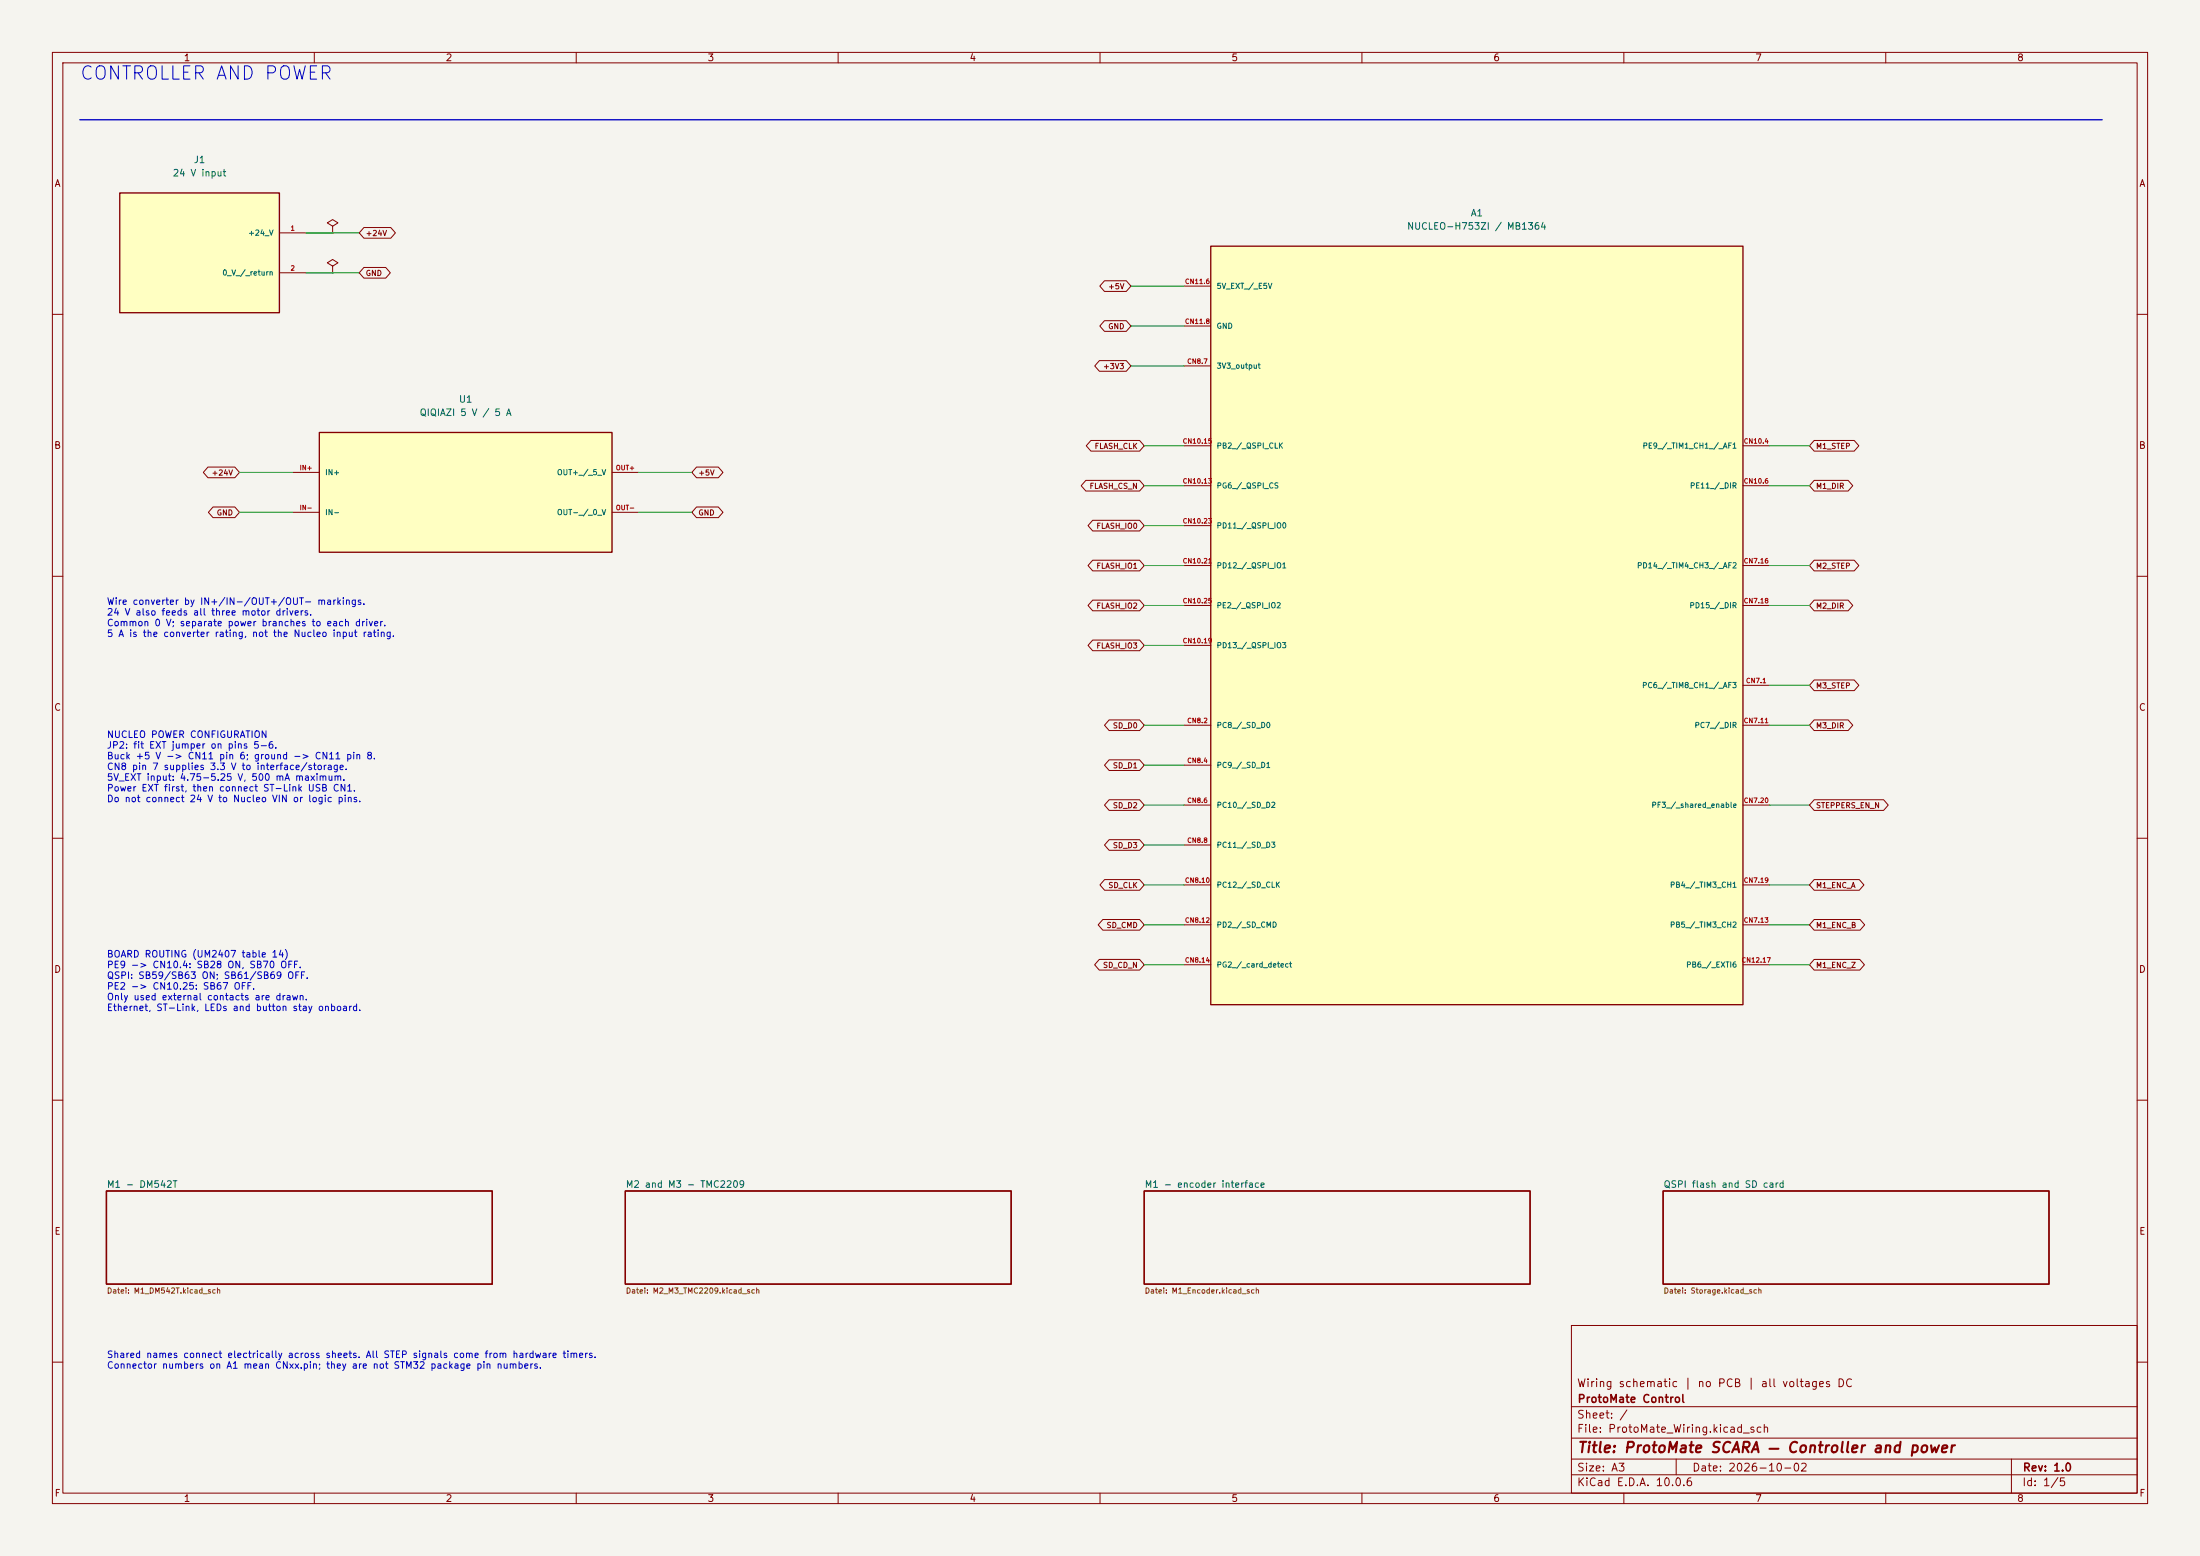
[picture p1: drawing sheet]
(kicad_sch (version 20250114) (generator "eeschema") (paper "A3") (title_block (title "ProtoMate SCARA — Controller and power") (date "2026-10-02") (rev "1.0") (company "ProtoMate Control") (comment 1 "Wiring schematic | no PCB | all voltages DC"))
(lib_symbols
(symbol "ProtoMate:Buck_5V" (pin_names (offset 1.016)) (exclude_from_sim no) (in_bom yes) (on_board no) (property "Reference" "U" (at 0 17.78 0) (effects (font (size 1.27 1.27))))(property "Value" "QIQIAZI 24/12 V -> 5 V / 5 A" (at 0 15.24 0) (effects (font (size 1.27 1.27))))(property "Footprint" "" (at 0 0 0) (effects (font (size 1.27 1.27)) (hide yes)))(property "Datasheet" "" (at 0 0 0) (effects (font (size 1.27 1.27)) (hide yes)))(property "Description" "Purchased buck module; use marked terminals, not assumed wire colours." (at 0 0 0) (effects (font (size 1.27 1.27)) (hide yes)))(symbol "Buck_5V_0_1" (rectangle (start -27.94 11.43) (end 27.94 -11.43) (stroke (width 0.254) (type default)) (fill (type background))))(symbol "Buck_5V_1_1" (pin power_in line (at -33.02 3.81 0) (length 5.08) (name "IN+" (effects (font (size 1.016 1.016)))) (number "IN+" (effects (font (size 0.889 0.889)))))(pin passive line (at -33.02 -3.81 0) (length 5.08) (name "IN-" (effects (font (size 1.016 1.016)))) (number "IN-" (effects (font (size 0.889 0.889)))))(pin power_out line (at 33.02 3.81 180) (length 5.08) (name "OUT+ / 5 V" (effects (font (size 1.016 1.016)))) (number "OUT+" (effects (font (size 0.889 0.889)))))(pin passive line (at 33.02 -3.81 180) (length 5.08) (name "OUT- / 0 V" (effects (font (size 1.016 1.016)))) (number "OUT-" (effects (font (size 0.889 0.889)))))))
(symbol "ProtoMate:DC_Input" (pin_names (offset 1.016)) (exclude_from_sim no) (in_bom yes) (on_board no) (property "Reference" "U" (at 0 17.78 0) (effects (font (size 1.27 1.27))))(property "Value" "24 V DC input" (at 0 15.24 0) (effects (font (size 1.27 1.27))))(property "Footprint" "" (at 0 0 0) (effects (font (size 1.27 1.27)) (hide yes)))(property "Datasheet" "" (at 0 0 0) (effects (font (size 1.27 1.27)) (hide yes)))(property "Description" "24 V DC input" (at 0 0 0) (effects (font (size 1.27 1.27)) (hide yes)))(symbol "DC_Input_0_1" (rectangle (start -15.24 11.43) (end 15.24 -11.43) (stroke (width 0.254) (type default)) (fill (type background))))(symbol "DC_Input_1_1" (pin passive line (at 20.32 3.81 180) (length 5.08) (name "+24 V" (effects (font (size 1.016 1.016)))) (number "1" (effects (font (size 0.889 0.889)))))(pin passive line (at 20.32 -3.81 180) (length 5.08) (name "0 V / return" (effects (font (size 1.016 1.016)))) (number "2" (effects (font (size 0.889 0.889)))))))
(symbol "ProtoMate:Nucleo_H753ZI" (pin_names (offset 1.016)) (exclude_from_sim no) (in_bom yes) (on_board no) (property "Reference" "U" (at 0 78.74 0) (effects (font (size 1.27 1.27))))(property "Value" "NUCLEO-H753ZI / MB1364" (at 0 76.2 0) (effects (font (size 1.27 1.27))))(property "Footprint" "" (at 0 0 0) (effects (font (size 1.27 1.27)) (hide yes)))(property "Datasheet" "https://www.st.com/resource/en/user_manual/um2407-stm32h7-nucleo144-boards-mb1364-stmicroelectronics.pdf" (at 0 0 0) (effects (font (size 1.27 1.27)) (hide yes)))(property "Description" "Only used external contacts shown. Pin numbers are board connector.contact. JP2 = EXT, pins 5-6." (at 0 0 0) (effects (font (size 1.27 1.27)) (hide yes)))(symbol "Nucleo_H753ZI_0_1" (rectangle (start -50.8 72.39) (end 50.8 -72.39) (stroke (width 0.254) (type default)) (fill (type background))))(symbol "Nucleo_H753ZI_1_1" (pin power_in line (at -55.88 64.77 0) (length 5.08) (name "5V_EXT / E5V" (effects (font (size 1.016 1.016)))) (number "CN11.6" (effects (font (size 0.889 0.889)))))(pin passive line (at -55.88 57.15 0) (length 5.08) (name "GND" (effects (font (size 1.016 1.016)))) (number "CN11.8" (effects (font (size 0.889 0.889)))))(pin power_out line (at -55.88 49.53 0) (length 5.08) (name "3V3 output" (effects (font (size 1.016 1.016)))) (number "CN8.7" (effects (font (size 0.889 0.889)))))(pin output line (at -55.88 34.29 0) (length 5.08) (name "PB2 / QSPI CLK" (effects (font (size 1.016 1.016)))) (number "CN10.15" (effects (font (size 0.889 0.889)))))(pin output line (at -55.88 26.67 0) (length 5.08) (name "PG6 / QSPI CS" (effects (font (size 1.016 1.016)))) (number "CN10.13" (effects (font (size 0.889 0.889)))))(pin bidirectional line (at -55.88 19.05 0) (length 5.08) (name "PD11 / QSPI IO0" (effects (font (size 1.016 1.016)))) (number "CN10.23" (effects (font (size 0.889 0.889)))))(pin bidirectional line (at -55.88 11.43 0) (length 5.08) (name "PD12 / QSPI IO1" (effects (font (size 1.016 1.016)))) (number "CN10.21" (effects (font (size 0.889 0.889)))))(pin bidirectional line (at -55.88 3.81 0) (length 5.08) (name "PE2 / QSPI IO2" (effects (font (size 1.016 1.016)))) (number "CN10.25" (effects (font (size 0.889 0.889)))))(pin bidirectional line (at -55.88 -3.81 0) (length 5.08) (name "PD13 / QSPI IO3" (effects (font (size 1.016 1.016)))) (number "CN10.19" (effects (font (size 0.889 0.889)))))(pin bidirectional line (at -55.88 -19.05 0) (length 5.08) (name "PC8 / SD D0" (effects (font (size 1.016 1.016)))) (number "CN8.2" (effects (font (size 0.889 0.889)))))(pin bidirectional line (at -55.88 -26.67 0) (length 5.08) (name "PC9 / SD D1" (effects (font (size 1.016 1.016)))) (number "CN8.4" (effects (font (size 0.889 0.889)))))(pin bidirectional line (at -55.88 -34.29 0) (length 5.08) (name "PC10 / SD D2" (effects (font (size 1.016 1.016)))) (number "CN8.6" (effects (font (size 0.889 0.889)))))(pin bidirectional line (at -55.88 -41.91 0) (length 5.08) (name "PC11 / SD D3" (effects (font (size 1.016 1.016)))) (number "CN8.8" (effects (font (size 0.889 0.889)))))(pin output line (at -55.88 -49.53 0) (length 5.08) (name "PC12 / SD CLK" (effects (font (size 1.016 1.016)))) (number "CN8.10" (effects (font (size 0.889 0.889)))))(pin bidirectional line (at -55.88 -57.15 0) (length 5.08) (name "PD2 / SD CMD" (effects (font (size 1.016 1.016)))) (number "CN8.12" (effects (font (size 0.889 0.889)))))(pin input line (at -55.88 -64.77 0) (length 5.08) (name "PG2 / card detect" (effects (font (size 1.016 1.016)))) (number "CN8.14" (effects (font (size 0.889 0.889)))))(pin output line (at 55.88 34.29 180) (length 5.08) (name "PE9 / TIM1_CH1 / AF1" (effects (font (size 1.016 1.016)))) (number "CN10.4" (effects (font (size 0.889 0.889)))))(pin output line (at 55.88 26.67 180) (length 5.08) (name "PE11 / DIR" (effects (font (size 1.016 1.016)))) (number "CN10.6" (effects (font (size 0.889 0.889)))))(pin output line (at 55.88 11.43 180) (length 5.08) (name "PD14 / TIM4_CH3 / AF2" (effects (font (size 1.016 1.016)))) (number "CN7.16" (effects (font (size 0.889 0.889)))))(pin output line (at 55.88 3.81 180) (length 5.08) (name "PD15 / DIR" (effects (font (size 1.016 1.016)))) (number "CN7.18" (effects (font (size 0.889 0.889)))))(pin output line (at 55.88 -11.43 180) (length 5.08) (name "PC6 / TIM8_CH1 / AF3" (effects (font (size 1.016 1.016)))) (number "CN7.1" (effects (font (size 0.889 0.889)))))(pin output line (at 55.88 -19.05 180) (length 5.08) (name "PC7 / DIR" (effects (font (size 1.016 1.016)))) (number "CN7.11" (effects (font (size 0.889 0.889)))))(pin output line (at 55.88 -34.29 180) (length 5.08) (name "PF3 / shared enable" (effects (font (size 1.016 1.016)))) (number "CN7.20" (effects (font (size 0.889 0.889)))))(pin input line (at 55.88 -49.53 180) (length 5.08) (name "PB4 / TIM3_CH1" (effects (font (size 1.016 1.016)))) (number "CN7.19" (effects (font (size 0.889 0.889)))))(pin input line (at 55.88 -57.15 180) (length 5.08) (name "PB5 / TIM3_CH2" (effects (font (size 1.016 1.016)))) (number "CN7.13" (effects (font (size 0.889 0.889)))))(pin input line (at 55.88 -64.77 180) (length 5.08) (name "PB6 / EXTI6" (effects (font (size 1.016 1.016)))) (number "CN12.17" (effects (font (size 0.889 0.889)))))))
(symbol "ProtoMate:PWR_FLAG"
  (power global)
  (pin_numbers (hide yes))
  (pin_names
   (offset 0) (hide yes))
  (exclude_from_sim no)
  (in_bom yes)
  (on_board yes)
  (in_pos_files yes)
  (duplicate_pin_numbers_are_jumpers no)
  (property "Reference" "#FLG" (at 0 1.905 0) (show_name no) (do_not_autoplace no) (hide yes) (effects (font (size 1.27 1.27))))
  (property "Value" "PWR_FLAG" (at 0 3.81 0) (show_name no) (do_not_autoplace no) (effects (font (size 1.27 1.27))))
  (property "Footprint" "" (at 0 0 0) (show_name no) (do_not_autoplace no) (hide yes) (effects (font (size 1.27 1.27))))
  (property "Datasheet" "" (at 0 0 0) (show_name no) (do_not_autoplace no) (hide yes) (effects (font (size 1.27 1.27))))
  (property "Description" "Special symbol for telling ERC where power comes from" (at 0 0 0) (show_name no) (do_not_autoplace no) (hide yes) (effects (font (size 1.27 1.27))))
  (symbol "PWR_FLAG_0_0"
   (pin power_out line (at 0 0 90) (length 0) (name "" (effects (font (size 1.27 1.27)))) (number "1" (effects (font (size 1.27 1.27))))))
  (symbol "PWR_FLAG_0_1"
   (polyline (pts (xy 0 0) (xy 0 1.27) (xy -1.016 1.905) (xy 0 2.54) (xy 1.016 1.905) (xy 0 1.27)) (stroke (width 0) (type default)) (fill (type none))))
  (embedded_fonts no)))
(text "CONTROLLER AND POWER" (at 15.24 12.7 0) (effects (font (size 2.54 2.54)) (justify left top)))
(polyline (pts (xy 15.24 22.86) (xy 401.32 22.86)) (stroke (width 0.254) (type default)) (fill (type none)))
(symbol (lib_id "ProtoMate:DC_Input") (at 38.1 48.26 0) (unit 1) (in_bom yes) (on_board no) (dnp no) (property "Reference" "J1" (at 38.1 30.48 0) (effects (font (size 1.27 1.27))))(property "Value" "24 V input" (at 38.1 33.02 0) (effects (font (size 1.27 1.27))))(property "Footprint" "" (at 38.1 48.26 0) (effects (font (size 1.27 1.27)) (hide yes))))
(wire (pts (xy 58.42 44.45) (xy 68.58 44.45)) (stroke (width 0) (type default)))
(global_label "+24V" (shape bidirectional) (at 68.58 44.45 180) (effects (font (size 1.016 1.016)) (justify left)) (property "Intersheetrefs" "${INTERSHEET_REFS}" (at 68.58 44.45 0) (effects (font (size 1.27 1.27)) (hide yes))))
(wire (pts (xy 58.42 52.07) (xy 68.58 52.07)) (stroke (width 0) (type default)))
(global_label "GND" (shape bidirectional) (at 68.58 52.07 180) (effects (font (size 1.016 1.016)) (justify left)) (property "Intersheetrefs" "${INTERSHEET_REFS}" (at 68.58 52.07 0) (effects (font (size 1.27 1.27)) (hide yes))))
(symbol (lib_id "ProtoMate:PWR_FLAG") (at 63.5 44.45 0) (unit 1) (in_bom no) (on_board no) (dnp no) (property "Reference" "#FLG01" (at 63.5 44.45 0) (effects (font (size 1.27 1.27)) (hide yes)))(property "Value" "PWR_FLAG" (at 63.5 40.64 0) (effects (font (size 1.27 1.27)) (hide yes)))(property "Footprint" "" (at 63.5 44.45 0) (effects (font (size 1.27 1.27)) (hide yes))))
(wire (pts (xy 58.42 44.45) (xy 63.5 44.45)) (stroke (width 0) (type default)))
(symbol (lib_id "ProtoMate:PWR_FLAG") (at 63.5 52.07 0) (unit 1) (in_bom no) (on_board no) (dnp no) (property "Reference" "#FLG02" (at 63.5 52.07 0) (effects (font (size 1.27 1.27)) (hide yes)))(property "Value" "PWR_FLAG" (at 63.5 48.26 0) (effects (font (size 1.27 1.27)) (hide yes)))(property "Footprint" "" (at 63.5 52.07 0) (effects (font (size 1.27 1.27)) (hide yes))))
(wire (pts (xy 58.42 52.07) (xy 63.5 52.07)) (stroke (width 0) (type default)))
(symbol (lib_id "ProtoMate:Buck_5V") (at 88.9 93.98 0) (unit 1) (in_bom yes) (on_board no) (dnp no) (property "Reference" "U1" (at 88.9 76.2 0) (effects (font (size 1.27 1.27))))(property "Value" "QIQIAZI 5 V / 5 A" (at 88.9 78.74 0) (effects (font (size 1.27 1.27))))(property "Footprint" "" (at 88.9 93.98 0) (effects (font (size 1.27 1.27)) (hide yes))))
(wire (pts (xy 55.88 90.17) (xy 45.72 90.17)) (stroke (width 0) (type default)))
(global_label "+24V" (shape bidirectional) (at 45.72 90.17 0) (effects (font (size 1.016 1.016)) (justify right)) (property "Intersheetrefs" "${INTERSHEET_REFS}" (at 45.72 90.17 0) (effects (font (size 1.27 1.27)) (hide yes))))
(wire (pts (xy 55.88 97.79) (xy 45.72 97.79)) (stroke (width 0) (type default)))
(global_label "GND" (shape bidirectional) (at 45.72 97.79 0) (effects (font (size 1.016 1.016)) (justify right)) (property "Intersheetrefs" "${INTERSHEET_REFS}" (at 45.72 97.79 0) (effects (font (size 1.27 1.27)) (hide yes))))
(wire (pts (xy 121.92 90.17) (xy 132.08 90.17)) (stroke (width 0) (type default)))
(global_label "+5V" (shape bidirectional) (at 132.08 90.17 180) (effects (font (size 1.016 1.016)) (justify left)) (property "Intersheetrefs" "${INTERSHEET_REFS}" (at 132.08 90.17 0) (effects (font (size 1.27 1.27)) (hide yes))))
(wire (pts (xy 121.92 97.79) (xy 132.08 97.79)) (stroke (width 0) (type default)))
(global_label "GND" (shape bidirectional) (at 132.08 97.79 180) (effects (font (size 1.016 1.016)) (justify left)) (property "Intersheetrefs" "${INTERSHEET_REFS}" (at 132.08 97.79 0) (effects (font (size 1.27 1.27)) (hide yes))))
(text "Wire converter by IN+/IN-/OUT+/OUT- markings.\n24 V also feeds all three motor drivers.\nCommon 0 V; separate power branches to each driver.\n5 A is the converter rating, not the Nucleo input rating." (at 20.32 114.3 0) (effects (font (size 1.27 1.27)) (justify left top)))
(symbol (lib_id "ProtoMate:Nucleo_H753ZI") (at 281.94 119.38 0) (unit 1) (in_bom yes) (on_board no) (dnp no) (property "Reference" "A1" (at 281.94 40.64 0) (effects (font (size 1.27 1.27))))(property "Value" "NUCLEO-H753ZI / MB1364" (at 281.94 43.18 0) (effects (font (size 1.27 1.27))))(property "Footprint" "" (at 281.94 119.38 0) (effects (font (size 1.27 1.27)) (hide yes))))
(wire (pts (xy 226.06 54.61) (xy 215.9 54.61)) (stroke (width 0) (type default)))
(global_label "+5V" (shape bidirectional) (at 215.9 54.61 0) (effects (font (size 1.016 1.016)) (justify right)) (property "Intersheetrefs" "${INTERSHEET_REFS}" (at 215.9 54.61 0) (effects (font (size 1.27 1.27)) (hide yes))))
(wire (pts (xy 226.06 62.23) (xy 215.9 62.23)) (stroke (width 0) (type default)))
(global_label "GND" (shape bidirectional) (at 215.9 62.23 0) (effects (font (size 1.016 1.016)) (justify right)) (property "Intersheetrefs" "${INTERSHEET_REFS}" (at 215.9 62.23 0) (effects (font (size 1.27 1.27)) (hide yes))))
(wire (pts (xy 226.06 69.85) (xy 215.9 69.85)) (stroke (width 0) (type default)))
(global_label "+3V3" (shape bidirectional) (at 215.9 69.85 0) (effects (font (size 1.016 1.016)) (justify right)) (property "Intersheetrefs" "${INTERSHEET_REFS}" (at 215.9 69.85 0) (effects (font (size 1.27 1.27)) (hide yes))))
(wire (pts (xy 226.06 85.09) (xy 218.44 85.09)) (stroke (width 0) (type default)))
(global_label "FLASH_CLK" (shape bidirectional) (at 218.44 85.09 0) (effects (font (size 1.016 1.016)) (justify right)) (property "Intersheetrefs" "${INTERSHEET_REFS}" (at 218.44 85.09 0) (effects (font (size 1.27 1.27)) (hide yes))))
(wire (pts (xy 226.06 92.71) (xy 218.44 92.71)) (stroke (width 0) (type default)))
(global_label "FLASH_CS_N" (shape bidirectional) (at 218.44 92.71 0) (effects (font (size 1.016 1.016)) (justify right)) (property "Intersheetrefs" "${INTERSHEET_REFS}" (at 218.44 92.71 0) (effects (font (size 1.27 1.27)) (hide yes))))
(wire (pts (xy 226.06 100.33) (xy 218.44 100.33)) (stroke (width 0) (type default)))
(global_label "FLASH_IO0" (shape bidirectional) (at 218.44 100.33 0) (effects (font (size 1.016 1.016)) (justify right)) (property "Intersheetrefs" "${INTERSHEET_REFS}" (at 218.44 100.33 0) (effects (font (size 1.27 1.27)) (hide yes))))
(wire (pts (xy 226.06 107.95) (xy 218.44 107.95)) (stroke (width 0) (type default)))
(global_label "FLASH_IO1" (shape bidirectional) (at 218.44 107.95 0) (effects (font (size 1.016 1.016)) (justify right)) (property "Intersheetrefs" "${INTERSHEET_REFS}" (at 218.44 107.95 0) (effects (font (size 1.27 1.27)) (hide yes))))
(wire (pts (xy 226.06 115.57) (xy 218.44 115.57)) (stroke (width 0) (type default)))
(global_label "FLASH_IO2" (shape bidirectional) (at 218.44 115.57 0) (effects (font (size 1.016 1.016)) (justify right)) (property "Intersheetrefs" "${INTERSHEET_REFS}" (at 218.44 115.57 0) (effects (font (size 1.27 1.27)) (hide yes))))
(wire (pts (xy 226.06 123.19) (xy 218.44 123.19)) (stroke (width 0) (type default)))
(global_label "FLASH_IO3" (shape bidirectional) (at 218.44 123.19 0) (effects (font (size 1.016 1.016)) (justify right)) (property "Intersheetrefs" "${INTERSHEET_REFS}" (at 218.44 123.19 0) (effects (font (size 1.27 1.27)) (hide yes))))
(wire (pts (xy 226.06 138.43) (xy 218.44 138.43)) (stroke (width 0) (type default)))
(global_label "SD_D0" (shape bidirectional) (at 218.44 138.43 0) (effects (font (size 1.016 1.016)) (justify right)) (property "Intersheetrefs" "${INTERSHEET_REFS}" (at 218.44 138.43 0) (effects (font (size 1.27 1.27)) (hide yes))))
(wire (pts (xy 226.06 146.05) (xy 218.44 146.05)) (stroke (width 0) (type default)))
(global_label "SD_D1" (shape bidirectional) (at 218.44 146.05 0) (effects (font (size 1.016 1.016)) (justify right)) (property "Intersheetrefs" "${INTERSHEET_REFS}" (at 218.44 146.05 0) (effects (font (size 1.27 1.27)) (hide yes))))
(wire (pts (xy 226.06 153.67) (xy 218.44 153.67)) (stroke (width 0) (type default)))
(global_label "SD_D2" (shape bidirectional) (at 218.44 153.67 0) (effects (font (size 1.016 1.016)) (justify right)) (property "Intersheetrefs" "${INTERSHEET_REFS}" (at 218.44 153.67 0) (effects (font (size 1.27 1.27)) (hide yes))))
(wire (pts (xy 226.06 161.29) (xy 218.44 161.29)) (stroke (width 0) (type default)))
(global_label "SD_D3" (shape bidirectional) (at 218.44 161.29 0) (effects (font (size 1.016 1.016)) (justify right)) (property "Intersheetrefs" "${INTERSHEET_REFS}" (at 218.44 161.29 0) (effects (font (size 1.27 1.27)) (hide yes))))
(wire (pts (xy 226.06 168.91) (xy 218.44 168.91)) (stroke (width 0) (type default)))
(global_label "SD_CLK" (shape bidirectional) (at 218.44 168.91 0) (effects (font (size 1.016 1.016)) (justify right)) (property "Intersheetrefs" "${INTERSHEET_REFS}" (at 218.44 168.91 0) (effects (font (size 1.27 1.27)) (hide yes))))
(wire (pts (xy 226.06 176.53) (xy 218.44 176.53)) (stroke (width 0) (type default)))
(global_label "SD_CMD" (shape bidirectional) (at 218.44 176.53 0) (effects (font (size 1.016 1.016)) (justify right)) (property "Intersheetrefs" "${INTERSHEET_REFS}" (at 218.44 176.53 0) (effects (font (size 1.27 1.27)) (hide yes))))
(wire (pts (xy 226.06 184.15) (xy 218.44 184.15)) (stroke (width 0) (type default)))
(global_label "SD_CD_N" (shape bidirectional) (at 218.44 184.15 0) (effects (font (size 1.016 1.016)) (justify right)) (property "Intersheetrefs" "${INTERSHEET_REFS}" (at 218.44 184.15 0) (effects (font (size 1.27 1.27)) (hide yes))))
(wire (pts (xy 337.82 85.09) (xy 345.44 85.09)) (stroke (width 0) (type default)))
(global_label "M1_STEP" (shape bidirectional) (at 345.44 85.09 180) (effects (font (size 1.016 1.016)) (justify left)) (property "Intersheetrefs" "${INTERSHEET_REFS}" (at 345.44 85.09 0) (effects (font (size 1.27 1.27)) (hide yes))))
(wire (pts (xy 337.82 92.71) (xy 345.44 92.71)) (stroke (width 0) (type default)))
(global_label "M1_DIR" (shape bidirectional) (at 345.44 92.71 180) (effects (font (size 1.016 1.016)) (justify left)) (property "Intersheetrefs" "${INTERSHEET_REFS}" (at 345.44 92.71 0) (effects (font (size 1.27 1.27)) (hide yes))))
(wire (pts (xy 337.82 107.95) (xy 345.44 107.95)) (stroke (width 0) (type default)))
(global_label "M2_STEP" (shape bidirectional) (at 345.44 107.95 180) (effects (font (size 1.016 1.016)) (justify left)) (property "Intersheetrefs" "${INTERSHEET_REFS}" (at 345.44 107.95 0) (effects (font (size 1.27 1.27)) (hide yes))))
(wire (pts (xy 337.82 115.57) (xy 345.44 115.57)) (stroke (width 0) (type default)))
(global_label "M2_DIR" (shape bidirectional) (at 345.44 115.57 180) (effects (font (size 1.016 1.016)) (justify left)) (property "Intersheetrefs" "${INTERSHEET_REFS}" (at 345.44 115.57 0) (effects (font (size 1.27 1.27)) (hide yes))))
(wire (pts (xy 337.82 130.81) (xy 345.44 130.81)) (stroke (width 0) (type default)))
(global_label "M3_STEP" (shape bidirectional) (at 345.44 130.81 180) (effects (font (size 1.016 1.016)) (justify left)) (property "Intersheetrefs" "${INTERSHEET_REFS}" (at 345.44 130.81 0) (effects (font (size 1.27 1.27)) (hide yes))))
(wire (pts (xy 337.82 138.43) (xy 345.44 138.43)) (stroke (width 0) (type default)))
(global_label "M3_DIR" (shape bidirectional) (at 345.44 138.43 180) (effects (font (size 1.016 1.016)) (justify left)) (property "Intersheetrefs" "${INTERSHEET_REFS}" (at 345.44 138.43 0) (effects (font (size 1.27 1.27)) (hide yes))))
(wire (pts (xy 337.82 153.67) (xy 345.44 153.67)) (stroke (width 0) (type default)))
(global_label "STEPPERS_EN_N" (shape bidirectional) (at 345.44 153.67 180) (effects (font (size 1.016 1.016)) (justify left)) (property "Intersheetrefs" "${INTERSHEET_REFS}" (at 345.44 153.67 0) (effects (font (size 1.27 1.27)) (hide yes))))
(wire (pts (xy 337.82 168.91) (xy 345.44 168.91)) (stroke (width 0) (type default)))
(global_label "M1_ENC_A" (shape bidirectional) (at 345.44 168.91 180) (effects (font (size 1.016 1.016)) (justify left)) (property "Intersheetrefs" "${INTERSHEET_REFS}" (at 345.44 168.91 0) (effects (font (size 1.27 1.27)) (hide yes))))
(wire (pts (xy 337.82 176.53) (xy 345.44 176.53)) (stroke (width 0) (type default)))
(global_label "M1_ENC_B" (shape bidirectional) (at 345.44 176.53 180) (effects (font (size 1.016 1.016)) (justify left)) (property "Intersheetrefs" "${INTERSHEET_REFS}" (at 345.44 176.53 0) (effects (font (size 1.27 1.27)) (hide yes))))
(wire (pts (xy 337.82 184.15) (xy 345.44 184.15)) (stroke (width 0) (type default)))
(global_label "M1_ENC_Z" (shape bidirectional) (at 345.44 184.15 180) (effects (font (size 1.016 1.016)) (justify left)) (property "Intersheetrefs" "${INTERSHEET_REFS}" (at 345.44 184.15 0) (effects (font (size 1.27 1.27)) (hide yes))))
(text "NUCLEO POWER CONFIGURATION\nJP2: fit EXT jumper on pins 5-6.\nBuck +5 V -> CN11 pin 6; ground -> CN11 pin 8.\nCN8 pin 7 supplies 3.3 V to interface/storage.\n5V_EXT input: 4.75-5.25 V, 500 mA maximum.\nPower EXT first, then connect ST-Link USB CN1.\nDo not connect 24 V to Nucleo VIN or logic pins." (at 20.32 139.7 0) (effects (font (size 1.27 1.27)) (justify left top)))
(text "BOARD ROUTING (UM2407 table 14)\nPE9 -> CN10.4: SB28 ON, SB70 OFF.\nQSPI: SB59/SB63 ON; SB61/SB69 OFF.\nPE2 -> CN10.25: SB67 OFF.\nOnly used external contacts are drawn.\nEthernet, ST-Link, LEDs and button stay onboard." (at 20.32 181.61 0) (effects (font (size 1.27 1.27)) (justify left top)))
(sheet (at 20.32 227.33) (size 73.66 17.78) (stroke (width 0.254) (type default)) (fill (color 0 0 0 0)) (property "Sheetname" "M1 - DM542T" (at 20.32 226.06 0) (effects (font (size 1.27 1.27)) (justify left)))(property "Sheetfile" "M1_DM542T.kicad_sch" (at 20.32 246.38 0) (effects (font (size 1.016 1.016)) (justify left))))
(sheet (at 119.38 227.33) (size 73.66 17.78) (stroke (width 0.254) (type default)) (fill (color 0 0 0 0)) (property "Sheetname" "M2 and M3 - TMC2209" (at 119.38 226.06 0) (effects (font (size 1.27 1.27)) (justify left)))(property "Sheetfile" "M2_M3_TMC2209.kicad_sch" (at 119.38 246.38 0) (effects (font (size 1.016 1.016)) (justify left))))
(sheet (at 218.44 227.33) (size 73.66 17.78) (stroke (width 0.254) (type default)) (fill (color 0 0 0 0)) (property "Sheetname" "M1 - encoder interface" (at 218.44 226.06 0) (effects (font (size 1.27 1.27)) (justify left)))(property "Sheetfile" "M1_Encoder.kicad_sch" (at 218.44 246.38 0) (effects (font (size 1.016 1.016)) (justify left))))
(sheet (at 317.5 227.33) (size 73.66 17.78) (stroke (width 0.254) (type default)) (fill (color 0 0 0 0)) (property "Sheetname" "QSPI flash and SD card" (at 317.5 226.06 0) (effects (font (size 1.27 1.27)) (justify left)))(property "Sheetfile" "Storage.kicad_sch" (at 317.5 246.38 0) (effects (font (size 1.016 1.016)) (justify left))))
(text "Shared names connect electrically across sheets. All STEP signals come from hardware timers.\nConnector numbers on A1 mean CNxx.pin; they are not STM32 package pin numbers." (at 20.32 258.06 0) (effects (font (size 1.27 1.27)) (justify left top)))
(sheet_instances (path "" (page "1")))
(embedded_fonts no))
